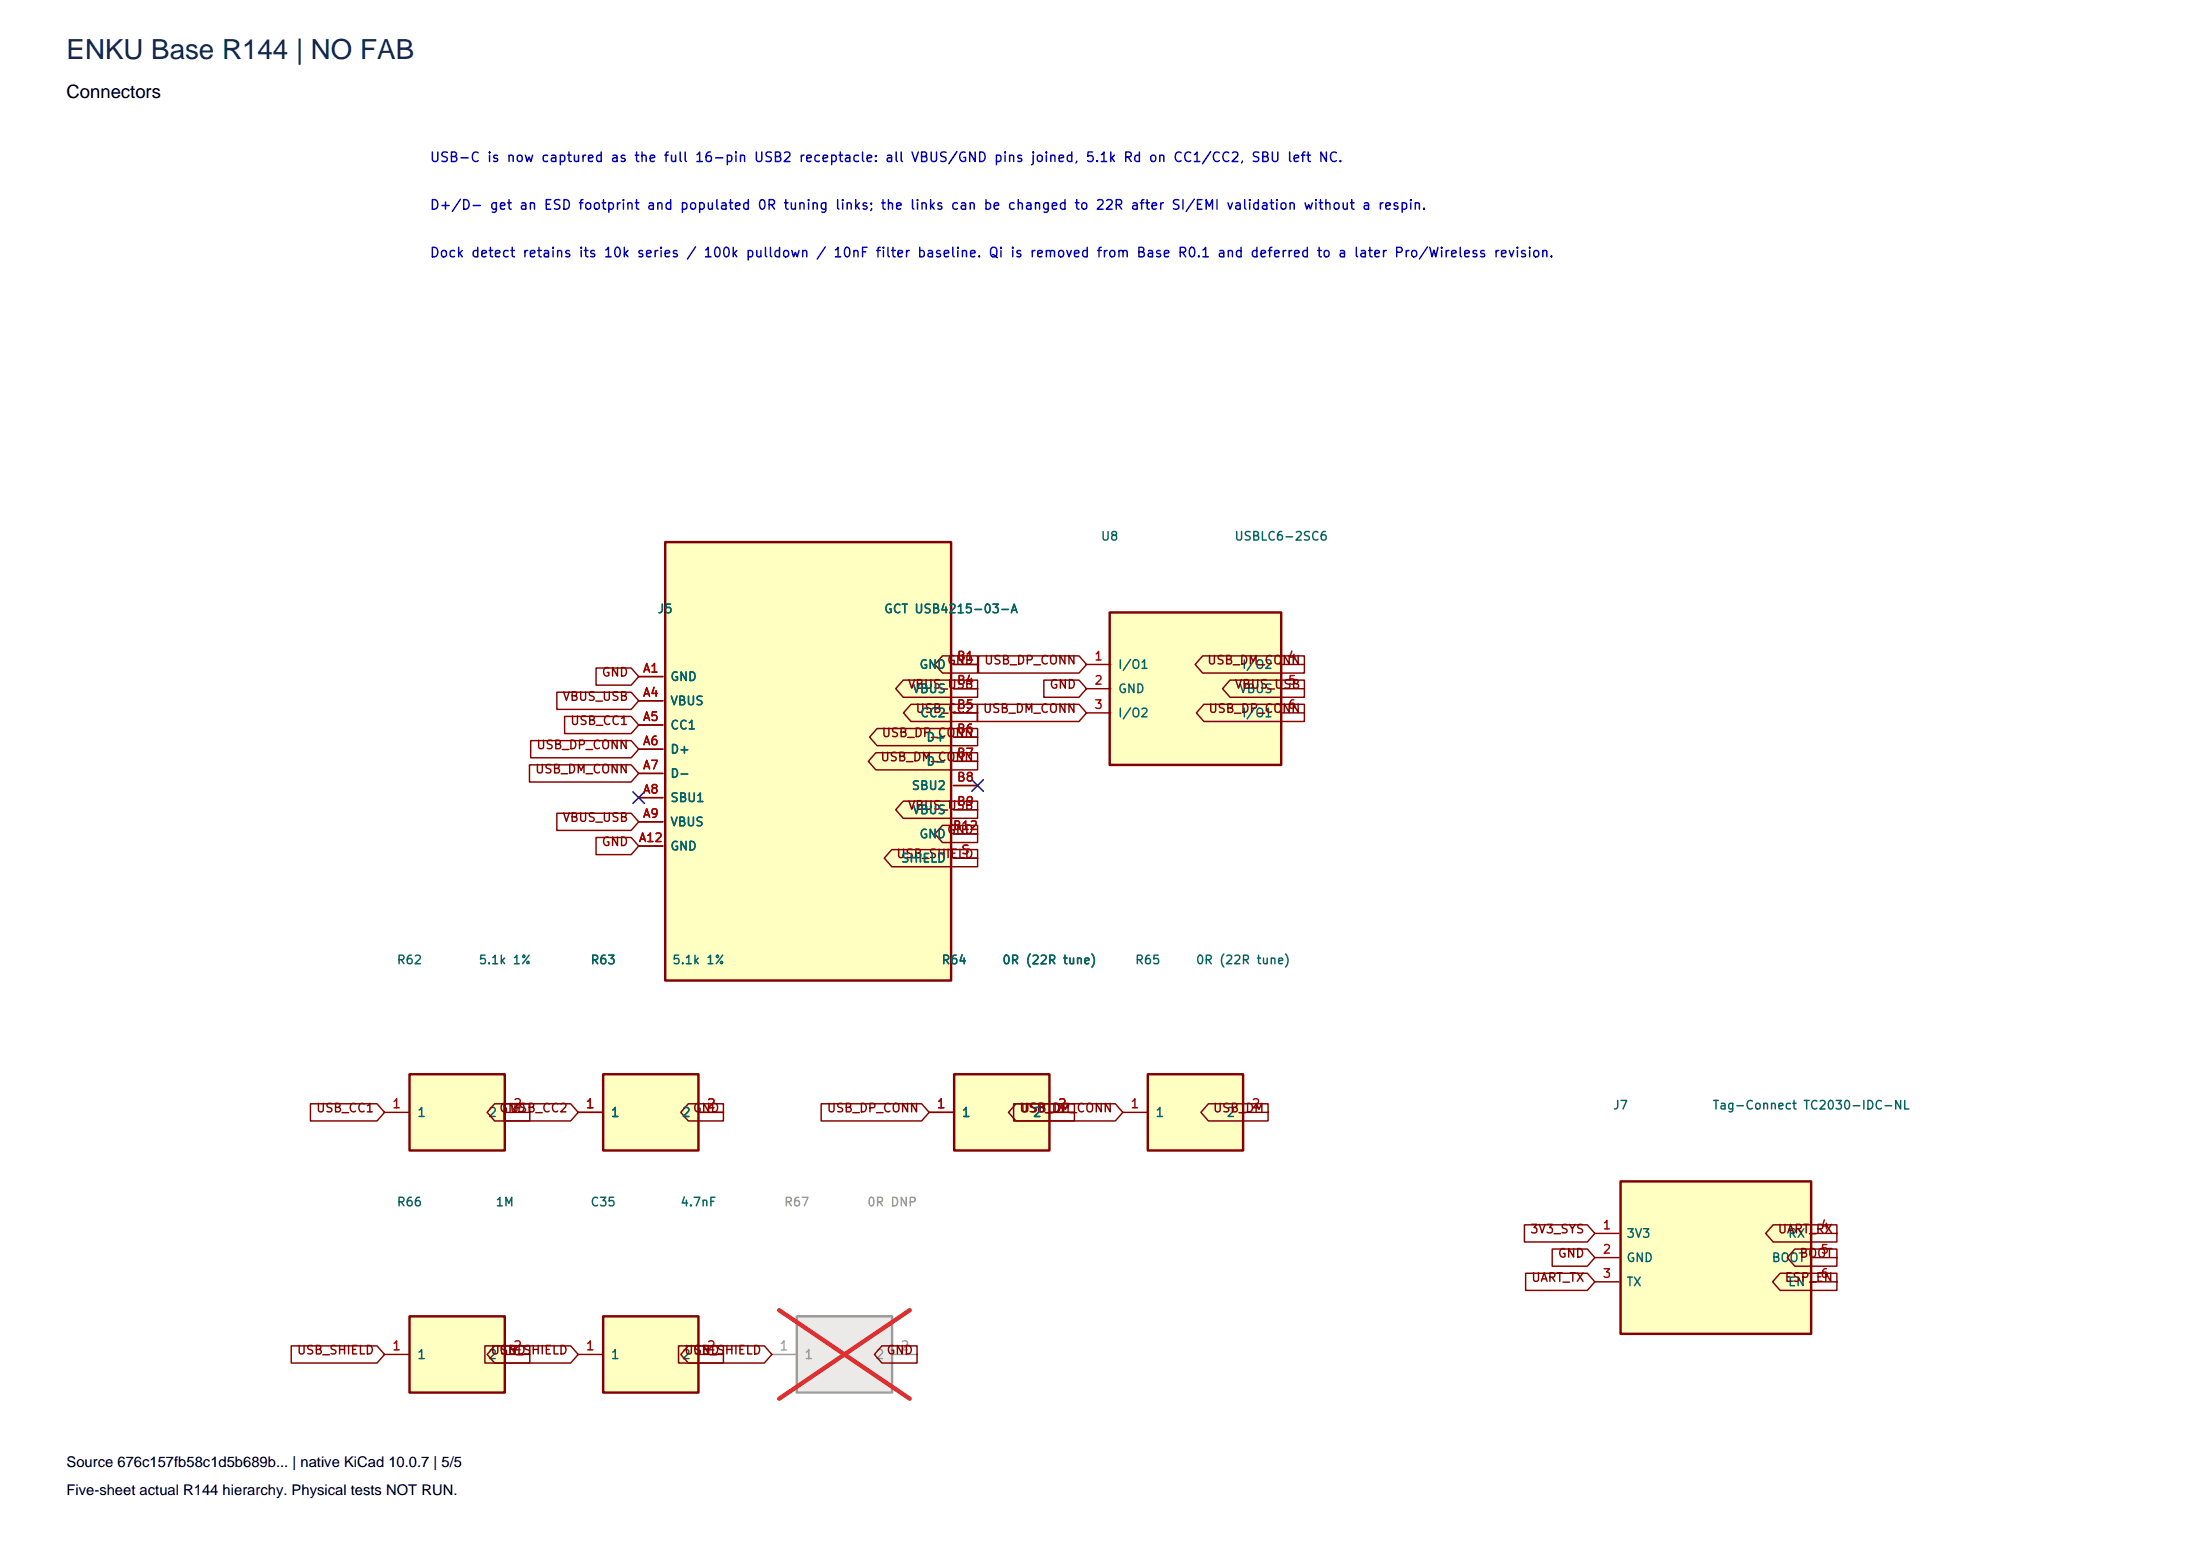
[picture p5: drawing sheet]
<svg xmlns="http://www.w3.org/2000/svg" width="420mm" height="297mm" viewBox="0 0 420 297" stroke-linecap="round" stroke-linejoin="round" font-family="sans-serif">
<path d="M219.1 205h18.2v14.6h-18.2z" fill="#ffffc2"/>
<path d="M219.1 205h18.2v14.6h-18.2z" fill="none" stroke="#840000" stroke-width=".46"/>
<path d="M214.4 212.3h4.6M237.5 212.3h4.6" fill="none" stroke="#840000" stroke-width=".28"/>
<path d="M115.1 251.3h18.2v14.5h-18.2z" fill="#ffffc2"/>
<path d="M115.1 251.3h18.2v14.5h-18.2z" fill="none" stroke="#840000" stroke-width=".46"/>
<path d="M110.4 258.5h4.6M133.5 258.5h4.6" fill="none" stroke="#840000" stroke-width=".28"/>
<path d="M78.2 251.3h18.2v14.5h-18.2z" fill="#ffffc2"/>
<path d="M78.2 251.3h18.2v14.5h-18.2z" fill="none" stroke="#840000" stroke-width=".46"/>
<path d="M73.4 258.5h4.6M96.5 258.5h4.6" fill="none" stroke="#840000" stroke-width=".28"/>
<path d="M152.1 251.3h18.2v14.5h-18.2z" fill="#ebeae8"/>
<path d="M152.1 251.3h18.2v14.5h-18.2z" fill="none" stroke="#9c9b98" stroke-width=".46"/>
<path d="M147.3 258.5h4.7M170.5 258.5h4.6" fill="none" stroke="#9c9b98" stroke-width=".28"/>
<path d="M148.7 250.1l25 16.9M173.7 250.1l-25 16.9" fill="none" stroke="#e12e31" stroke-width=".83"/>
<path d="M115.1 205h18.2v14.6h-18.2z" fill="#ffffc2"/>
<path d="M115.1 205h18.2v14.6h-18.2z" fill="none" stroke="#840000" stroke-width=".46"/>
<path d="M110.4 212.3h4.6M133.5 212.3h4.6" fill="none" stroke="#840000" stroke-width=".28"/>
<path d="M78.2 205h18.2v14.6h-18.2z" fill="#ffffc2"/>
<path d="M78.2 205h18.2v14.6h-18.2z" fill="none" stroke="#840000" stroke-width=".46"/>
<path d="M73.4 212.3h4.6M96.5 212.3h4.6" fill="none" stroke="#840000" stroke-width=".28"/>
<path d="M211.8 116.9h32.8v29.1h-32.8z" fill="#ffffc2"/>
<path d="M211.8 116.9h32.8v29.1h-32.8z" fill="none" stroke="#840000" stroke-width=".46"/>
<path d="M207.4 126.8h4.6M207.4 131.5h4.6M207.4 136.1h4.6M244.4 126.8h4.6M244.4 131.5h4.6M244.4 136.1h4.6" fill="none" stroke="#840000" stroke-width=".28"/>
<path d="M127 103.5h54.6v83.7h-54.6z" fill="#ffffc2"/>
<path d="M127 103.5h54.6v83.7h-54.6z" fill="none" stroke="#840000" stroke-width=".46"/>
<g fill="none" stroke="#840000" stroke-width=".28">
<path d="M121.9 129.1h4.7M121.9 133.8h4.7M121.9 138.4h4.7M182 126.8h4.6M182 131.5h4.6M182 136.1h4.6M121.9 143h4.7M121.9 147.6h4.7M121.9 152.2h4.7M121.9 156.9h4.7M182 140.7h4.6M182 145.3h4.6"/>
<path d="M182 149.9h4.6M182 154.6h4.6M182 159.2h4.6M121.9 161.5h4.7M182 163.8h4.6"/>
</g>
<path d="M182.2 205h18.1v14.6h-18.1z" fill="#ffffc2"/>
<path d="M182.2 205h18.1v14.6h-18.1z" fill="none" stroke="#840000" stroke-width=".46"/>
<path d="M177.4 212.3h4.6M200.5 212.3h4.6" fill="none" stroke="#840000" stroke-width=".28"/>
<path d="M309.4 225.5h36.4v29.1h-36.4z" fill="#ffffc2"/>
<path d="M309.4 225.5h36.4v29.1h-36.4z" fill="none" stroke="#840000" stroke-width=".46"/>
<g fill="none" stroke="#840000" stroke-width=".28">
<path d="M106.3 132.1h14.2l1.4 1.7-1.4 1.6h-14.2zM107.8 136.7h12.7l1.4 1.7-1.4 1.6h-12.7zM113.8 127.5h6.7l1.4 1.6-1.4 1.7h-6.7zM121.9 129.1h4.7M121.9 133.8h4.7M121.9 138.4h4.7M167.4 139.1h19.2v3.2h-19.2l-1.4-1.6zM172.4 129.8h14.2v3.3h-14.2l-1.4-1.6zM173.9 134.4h12.7v3.3h-12.7l-1.4-1.6zM179.9 125.2h6.7v3.3h-6.7l-1.4-1.7zM182 126.8h4.6M182 131.5h4.6"/>
<path d="M182 136.1h4.6M186.6 134.4h19.4l1.4 1.7-1.4 1.6h-19.4zM186.8 125.2h19.2l1.4 1.6-1.4 1.7h-19.2zM199.3 129.8h6.7l1.4 1.7-1.4 1.6h-6.7zM229.6 125.2h19.4v3.3h-19.4l-1.4-1.7zM229.8 134.4h19.2v3.3h-19.2l-1.4-1.6zM234.8 129.8h14.2v3.3h-14.2l-1.4-1.6zM101.1 146h19.4l1.4 1.6-1.4 1.7h-19.4zM101.3 141.4h19.2l1.4 1.6-1.4 1.6h-19.2zM106.3 155.2h14.2l1.4 1.7-1.4 1.6h-14.2zM113.8 159.9h6.7l1.4 1.6-1.4 1.6h-6.7zM121.9 143h4.7"/>
<path d="M121.9 147.6h4.7M121.9 152.2h4.7M121.9 156.9h4.7M167.2 143.7h19.4v3.3h-19.4l-1.4-1.7zM172.4 152.9h14.2v3.3h-14.2l-1.4-1.6zM179.9 157.5h6.7v3.3h-6.7l-1.4-1.6zM182 140.7h4.6M182 145.3h4.6M182 149.9h4.6M182 154.6h4.6M182 159.2h4.6M121.9 161.5h4.7"/>
<path d="M170.2 162.2h16.4v3.2h-16.4l-1.4-1.6zM182 163.8h4.6M59.3 210.7h12.7l1.4 1.6-1.4 1.7h-12.7zM94.4 210.7h6.7v3.3h-6.7l-1.4-1.7zM96.2 210.7h12.7l1.5 1.6-1.5 1.7h-12.7zM110.4 212.3h4.6M131.4 210.7h6.7v3.3h-6.7l-1.4-1.7zM133.5 212.3h4.6M156.8 210.7h19.2l1.4 1.6-1.4 1.7h-19.2zM177.4 212.3h4.6M193.5 210.7h19.4l1.5 1.6-1.5 1.7h-19.4zM194 210.7h11.1v3.3h-11.1l-1.5-1.7z"/>
<path d="M200.5 212.3h4.6M230.7 210.7h11.4v3.3h-11.4l-1.4-1.7zM291 233.8h12l1.5 1.6-1.5 1.7h-12zM296.3 238.4h6.7l1.5 1.6-1.5 1.7h-6.7zM304.5 235.4h4.6M338.5 233.8h12.2v3.3h-12.2l-1.4-1.7zM342.6 238.4h8.1v3.3h-8.1l-1.4-1.7zM346.1 235.4h4.6M55.6 256.9h16.4l1.4 1.6-1.4 1.7h-16.4zM92.6 256.9h16.3l1.5 1.6-1.5 1.7h-16.3zM94.4 256.9h6.7v3.3h-6.7l-1.4-1.7zM129.5 256.9h16.4l1.4 1.6-1.4 1.7h-16.4z"/>
<path d="M131.4 256.9h6.7v3.3h-6.7l-1.4-1.7zM168.4 256.9h6.7v3.3h-6.7l-1.5-1.7zM291.3 243h11.7l1.5 1.7-1.5 1.6h-11.7zM304.5 240h4.6M304.5 244.7h4.6M339.8 243h10.9v3.3h-10.9l-1.4-1.6zM346.1 240h4.6M346.1 244.7h4.6"/>
</g>
<path d="M120.8 151.1l2.2 2.3M123 151.1l-2.2 2.3M185.5 148.8l2.2 2.2M187.7 148.8l-2.2 2.2" fill="none" stroke="#000084" stroke-width=".28"/>
<text font-size="5.3" fill="#172b40" x="12.7" y="11.3">ENKU Base R144 | NO FAB</text>
<text font-size="3.5" x="12.7" y="18.7">Connectors</text>
<g font-size="2.8">
<text x="12.7" y="280.1">Source 676c157fb58c1d5b689b... | native KiCad 10.0.7 | 5/5</text>
<text x="12.7" y="285.4">Five-sheet actual R144 hierarchy. Physical tests NOT RUN.</text>
</g>
<g font-size="1.8" fill="#0000c2">
<text x="81.9" y="31.4">USB-C is now captured as the full 16-pin USB2 receptacle: all VBUS/GND pins joined, 5.1k Rd on CC1/CC2, SBU left NC.</text>
<text x="81.9" y="40.5">D+/D- get an ESD footprint and populated 0R tuning links; the links can be changed to 22R after SI/EMI validation without a respin.</text>
<text x="81.9" y="49.6">Dock detect retains its 10k series / 100k pulldown / 10nF filter baseline. Qi is removed from Base R0.1 and deferred to a later Pro/Wireless revision.</text>
</g>
<g font-size="1.7" fill="#a90000">
<text x="74.7" y="212">1</text>
<text x="97.8" y="212">2</text>
<text x="111.7" y="212">1</text>
<text x="134.8" y="212">2</text>
<text x="178.7" y="212">1</text>
<text x="201.8" y="212">2</text>
<text x="215.7" y="212">1</text>
<text x="238.8" y="212">2</text>
<text x="74.7" y="258.2">1</text>
<text x="97.8" y="258.2">2</text>
<text x="111.7" y="258.2">1</text>
<text x="134.8" y="258.2">2</text>
</g>
<g font-size="1.7" fill="#006464">
<text x="79.5" y="213.6">1</text>
<text x="93.1" y="213.6">2</text>
<text x="116.5" y="213.6">1</text>
<text x="130" y="213.6">2</text>
<text x="183.5" y="213.6">1</text>
<text x="197" y="213.6">2</text>
<text x="220.4" y="213.6">1</text>
<text x="234" y="213.6">2</text>
<text x="79.5" y="259.8">1</text>
<text x="93.1" y="259.8">2</text>
<text x="116.5" y="259.8">1</text>
<text x="130" y="259.8">2</text>
</g>
<g font-size="1.7" fill="#a5a4a2">
<text x="148.7" y="258.2">1</text>
<text x="171.8" y="258.2">2</text>
</g>
<g font-size="1.7" fill="#939391">
<text x="153.4" y="259.8">1</text>
<text x="167" y="259.8">2</text>
</g>
<g font-size="1.6" fill="#006464">
<text x="210" y="103.6">U8</text>
<text x="235.5" y="103.6">USBLC6-2SC6</text>
<text x="125.4" y="117.4">J5</text>
<text x="168.7" y="117.4">GCT USB4215-03-A</text>
<text x="127.8" y="130.4">GND</text>
<text x="175.4" y="128.1">GND</text>
<text x="213.3" y="128.1">I/O1</text>
<text x="237" y="128.1">I/O2</text>
<text x="127.8" y="135">VBUS</text>
<text x="174.1" y="132.7">VBUS</text>
<text x="175.6" y="137.3">CC2</text>
<text x="213.3" y="132.7">GND</text>
<text x="213.3" y="137.3">I/O2</text>
<text x="236.5" y="132.7">VBUS</text>
<text x="237" y="137.3">I/O1</text>
<text x="127.8" y="139.6">CC1</text>
<text x="176.7" y="141.9">D+</text>
<text x="127.8" y="144.2">D+</text>
<text x="127.8" y="148.9">D-</text>
<text x="176.7" y="146.6">D-</text>
<text x="127.8" y="153.5">SBU1</text>
<text x="173.9" y="151.2">SBU2</text>
<text x="174.1" y="155.8">VBUS</text>
<text x="127.8" y="158.1">VBUS</text>
<text x="175.4" y="160.4">GND</text>
<text x="127.8" y="162.7">GND</text>
<text x="171.9" y="165">SHIELD</text>
<text x="75.6" y="184.5">R62</text>
<text x="91.3" y="184.5">5.1k 1%</text>
<text x="112.6" y="184.5">R63</text>
<text x="128.2" y="184.5">5.1k 1%</text>
<text x="179.6" y="184.5">R64</text>
<text x="191.2" y="184.5">0R (22R tune)</text>
<text x="216.6" y="184.5">R65</text>
<text x="228.2" y="184.5">0R (22R tune)</text>
<text x="307.8" y="212.2">J7</text>
<text x="326.8" y="212.2">Tag-Connect TC2030-IDC-NL</text>
<text x="75.6" y="230.7">R66</text>
<text x="94.5" y="230.7">1M</text>
<text x="112.6" y="230.7">C35</text>
<text x="129.8" y="230.7">4.7nF</text>
<text x="310.4" y="236.7">3V3</text>
<text x="341.2" y="236.7">RX</text>
<text x="310.4" y="241.3">GND</text>
<text x="310.4" y="245.9">TX</text>
<text x="338.1" y="241.3">BOOT</text>
<text x="341.2" y="245.9">EN</text>
</g>
<g font-size="1.6" fill="#840000">
<text x="114.8" y="129.5">GND</text>
<text x="173.2" y="131.9">VBUS_USB</text>
<text x="180.7" y="127.2">GND</text>
<text x="187.8" y="127.2">USB_DP_CONN</text>
<text x="200.2" y="131.9">GND</text>
<text x="230.4" y="127.2">USB_DM_CONN</text>
<text x="235.6" y="131.9">VBUS_USB</text>
<text x="107.3" y="134.2">VBUS_USB</text>
<text x="174.7" y="136.5">USB_CC2</text>
<text x="187.5" y="136.5">USB_DM_CONN</text>
<text x="230.6" y="136.5">USB_DP_CONN</text>
<text x="102.3" y="143.4">USB_DP_CONN</text>
<text x="108.7" y="138.8">USB_CC1</text>
<text x="168.2" y="141.1">USB_DP_CONN</text>
<text x="102" y="148">USB_DM_CONN</text>
<text x="168" y="145.7">USB_DM_CONN</text>
<text x="173.2" y="155">VBUS_USB</text>
<text x="107.3" y="157.3">VBUS_USB</text>
<text x="114.8" y="161.9">GND</text>
<text x="180.7" y="159.6">GND</text>
<text x="171" y="164.2">USB_SHIELD</text>
<text x="60.2" y="212.7">USB_CC1</text>
<text x="95.2" y="212.7">GND</text>
<text x="97.2" y="212.7">USB_CC2</text>
<text x="132.2" y="212.7">GND</text>
<text x="157.7" y="212.7">USB_DP_CONN</text>
<text x="194.5" y="212.7">USB_DM_CONN</text>
<text x="194.7" y="212.7">USB_DP</text>
<text x="231.4" y="212.7">USB_DM</text>
<text x="292" y="235.8">3V3_SYS</text>
<text x="339.3" y="235.8">UART_RX</text>
<text x="292.2" y="245.1">UART_TX</text>
<text x="297.3" y="240.4">GND</text>
<text x="340.6" y="245.1">ESP_EN</text>
<text x="343.4" y="240.4">BOOT</text>
<text x="56.6" y="258.9">USB_SHIELD</text>
<text x="93.5" y="258.9">USB_SHIELD</text>
<text x="95.2" y="258.9">GND</text>
<text x="130.5" y="258.9">USB_SHIELD</text>
<text x="132.2" y="258.9">GND</text>
<text x="169.1" y="258.9">GND</text>
</g>
<g font-size="1.6" fill="#a90000">
<text x="122.6" y="128.8">A1</text>
<text x="182.6" y="126.5">B1</text>
<text x="182.6" y="131.1">B4</text>
<text x="208.8" y="126.5">1</text>
<text x="208.8" y="131.1">2</text>
<text x="245.8" y="126.5">4</text>
<text x="245.8" y="131.1">5</text>
<text x="122.6" y="133.4">A4</text>
<text x="182.6" y="135.7">B5</text>
<text x="208.8" y="135.7">3</text>
<text x="245.8" y="135.7">6</text>
<text x="122.6" y="138">A5</text>
<text x="122.6" y="142.6">A6</text>
<text x="182.6" y="140.3">B6</text>
<text x="122.6" y="147.3">A7</text>
<text x="182.6" y="145">B7</text>
<text x="182.6" y="149.6">B8</text>
<text x="122.6" y="151.9">A8</text>
<text x="182.6" y="154.2">B9</text>
<text x="121.8" y="161.1">A12</text>
<text x="122.6" y="156.5">A9</text>
<text x="181.8" y="158.8">B12</text>
<text x="183.4" y="163.4">S</text>
<text x="305.8" y="235.1">1</text>
<text x="305.8" y="239.7">2</text>
<text x="347.4" y="235.1">4</text>
<text x="347.4" y="239.7">5</text>
<text x="305.8" y="244.3">3</text>
<text x="347.4" y="244.3">6</text>
</g>
<g font-size="1.6" fill="#939391">
<text x="149.6" y="230.7">R67</text>
<text x="165.4" y="230.7">0R DNP</text>
</g>
</svg>
